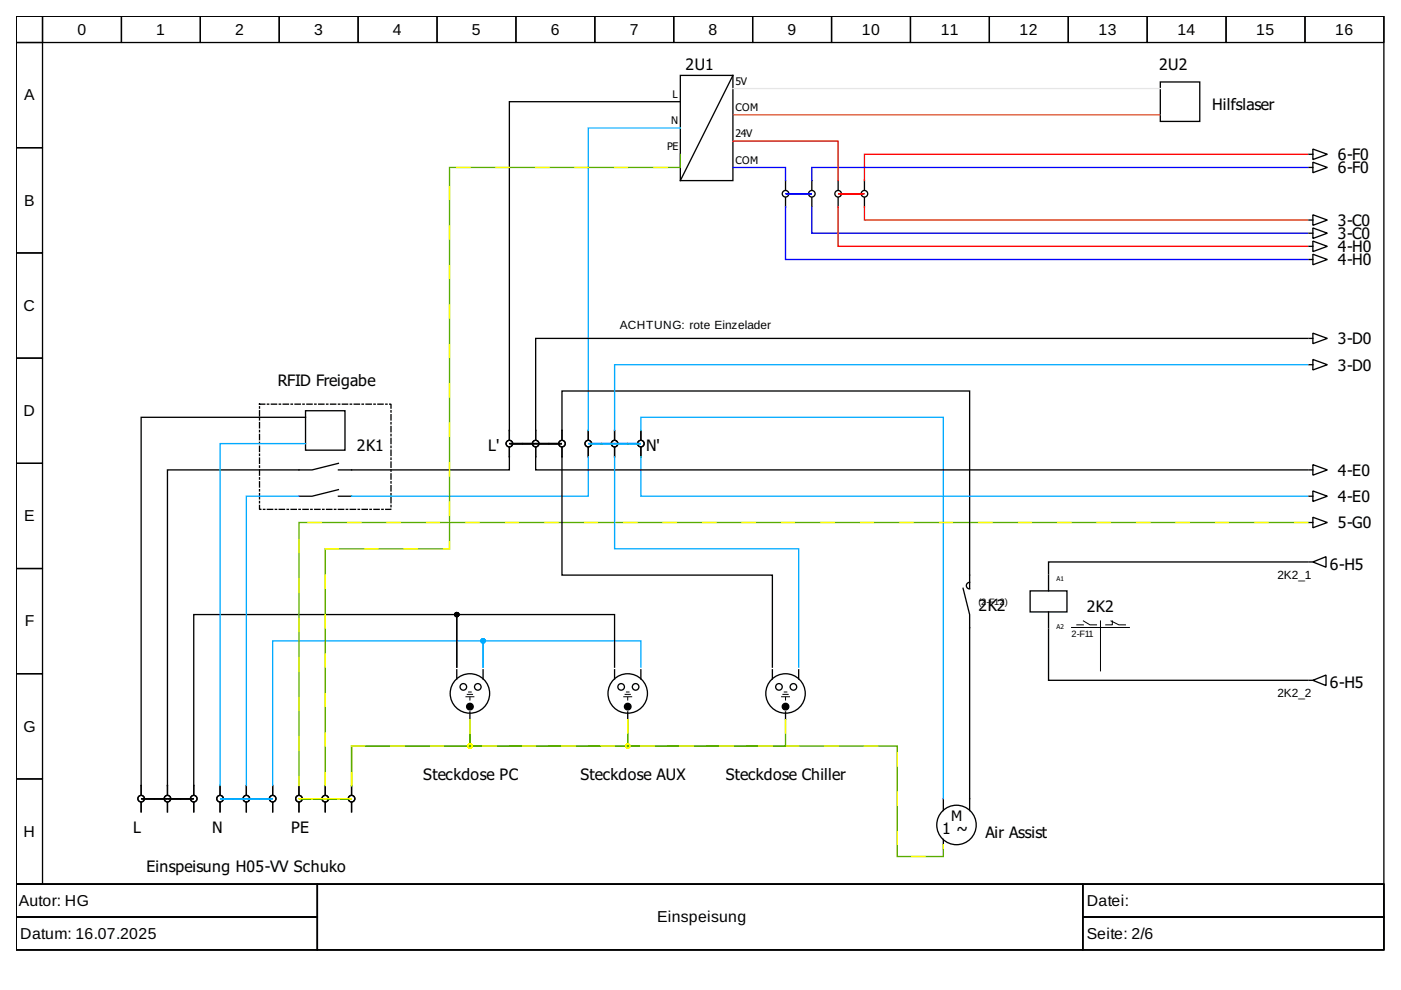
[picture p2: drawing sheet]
<svg xmlns="http://www.w3.org/2000/svg" width="297mm" height="210mm" viewBox="0 0 297 210" stroke-linecap="round" stroke-linejoin="round" font-family="sans-serif">
<g fill="none" stroke="#000" stroke-width=".28">
<path d="M3.4 3.4h290v184.1h-290zM3.4 3.4h5.6v5.6h-5.6zM3.4 9h5.6v22.3h-5.6zM9 3.4h16.7v5.6h-16.7zM25.7 3.4h16.8v5.6h-16.8zM42.5 3.4h16.7v5.6h-16.7zM59.2 3.4h16.7v5.6h-16.7zM75.9 3.4h16.8v5.6h-16.8zM92.7 3.4h16.7v5.6h-16.7zM109.4 3.4h16.7v5.6h-16.7zM126.1 3.4h16.7v5.6h-16.7zM142.8 3.4h16.8v5.6h-16.8z"/>
<path d="M144.2 16h11.2v22.3h-11.2zM155.4 16l-11.2 22.3M159.6 3.4h16.7v5.6h-16.7zM176.3 3.4h16.7v5.6h-16.7zM193 3.4h16.8v5.6h-16.8zM209.8 3.4h16.7v5.6h-16.7zM226.5 3.4h16.7v5.6h-16.7zM243.2 3.4h16.8v5.6h-16.8zM246 17.4h8.4v8.3h-8.4zM260 3.4h16.7v5.6h-16.7zM276.7 3.4h16.7v5.6h-16.7zM3.4 31.3h5.6v22.3h-5.6z"/>
<path d="M144.2 21.6h-36.2v71.6M166.5 38.3v1.9M172.1 38.3v1.9M177.7 38.3v1.9M183.3 38.3v1.9M277.5 32.7h.9M277.5 35.5h.9M278.4 31.6l3 1.1-3 1.1zM278.4 34.4l3 1.1-3 1.1zM3.4 53.6h5.6v22.3h-5.6zM166.5 41.9v2M167.4 41.1h3.9"/>
<path d="M172.1 41.9v2M177.7 41.9v2M178.5 41.1h3.9M183.3 41.9v2M277.5 49.4h.9M277.5 46.7h.9M277.5 55h.9M277.5 52.2h.9M278.4 48.3l3 1.1-3 1.2zM278.4 45.5l3 1.2-3 1.1zM278.4 53.9l3 1.1-3 1.1zM278.4 51.1l3 1.1-3 1.1z"/>
<path d="M3.4 75.9h5.6v22.3h-5.6zM277.5 77.3h.9M277.5 71.7h.9M278.4 76.2l3 1.1-3 1.1zM278.4 70.6l3 1.1-3 1.2zM3.4 98.2h5.6v22.3h-5.6zM64.8 88.5h-34.9v80M64.8 87.1h8.3v8.3h-8.3zM71.7 98.2l-5.5 1.4h-30.7v68.9M71.7 99.6h2.8M108 94.9v1.9M108.8 94.1h3.9"/>
<path d="M113.6 94.1h5.5zM113.6 91.3v1.9M113.6 94.9v1.9M114.4 94.1h3.9M119.1 93.2v-10.3h86.5v41.8M119.1 94.9v1.9M124.7 91.3v1.9M124.7 94.9v1.9M125.6 94.1h3.9M130.3 91.3v1.9M130.3 94.9v1.9M131.1 94.1h3.9"/>
<path d="M135.9 91.3v1.9M135.9 94.9v1.9M277.5 99.6h.9M278.4 98.5l3 1.1-3 1.1zM71.7 103.8l-5.5 1.4h-2.8M71.7 105.2h2.8M277.5 110.8h.9M277.5 119.1h.9M277.5 105.2h.9M278.4 109.7l3 1.1-3 1.1zM278.4 119.1l2.7-1.1v2.3zM278.4 104.1l3 1.1-3 1.1z"/>
<path d="M3.4 120.5h5.6v22.3h-5.6zM204.2 124.7l1.4 5.6v41.5M205.6 123.5a.7 .7 0 0 0-.7 .7 .7 .7 0 0 0 .7 .7M218.4 125.3h7.8v4.4h-7.8zM222.3 133.4v10.8h54.9M222.3 121.9v3.4M222.3 129.7v3.4M3.4 142.8h5.6v22.4h-5.6zM96.8 141.5v-11.2h-55.7v38.2M96.8 142v2M99.6 150.9v1.7M102.4 142v2"/>
<path d="M130.3 142v2M133.1 150.9v1.7M135.9 142v2M163.8 142v2M166.5 150.9v1.7M169.3 142v2M277.5 144.2h.9M278.4 144.2l2.7-1.1v2.3zM3.4 165.2h5.6v22.3h-5.6zM29.9 169.3h5.6zM29.9 170.2v1.9M30.8 169.3h3.9"/>
<path d="M35.5 169.3h5.6zM35.5 170.2v1.9M36.3 169.3h3.9M41.1 170.2v1.9M46.7 166.5v2M46.7 170.2v1.9M47.5 169.3h3.9M52.2 166.5v2M52.2 170.2v1.9M53.1 169.3h3.9M57.8 166.5v2M57.8 170.2v1.9"/>
<path d="M63.4 166.5v2M63.4 170.2v1.9M64.2 169.3h3.9M69 166.5v2M69 170.2v1.9M69.8 169.3h3.9M74.5 166.5v2M74.5 170.2v1.9M200 169.3v2.5M200 178v1.1M3.4 187.5h290v13.9h-290zM3.4 187.5h63.9v6.9h-63.9z"/>
<path d="M3.4 194.4h63.9v7h-63.9zM67.3 187.5h162.3v13.9h-162.3zM229.6 187.5h63.8v6.9h-63.8zM229.6 194.4h63.8v7h-63.8z"/>
<circle cx="166.5" cy="41.1" r=".7"/>
<circle cx="172.1" cy="41.1" r=".7"/>
<circle cx="177.7" cy="41.1" r=".7"/>
<circle cx="183.3" cy="41.1" r=".7"/>
<circle cx="108" cy="94.1" r=".7"/>
<circle cx="113.6" cy="94.1" r=".7"/>
<circle cx="119.1" cy="94.1" r=".7"/>
<circle cx="124.7" cy="94.1" r=".7"/>
<circle cx="130.3" cy="94.1" r=".7"/>
<circle cx="135.9" cy="94.1" r=".7"/>
<circle cx="98.2" cy="145.6" r=".7"/>
<circle cx="99.6" cy="147" r="4.2"/>
<circle cx="101.3" cy="145.6" r=".7"/>
<circle cx="131.7" cy="145.6" r=".7"/>
<circle cx="133.1" cy="147" r="4.2"/>
<circle cx="134.8" cy="145.6" r=".7"/>
<circle cx="165.2" cy="145.6" r=".7"/>
<circle cx="166.5" cy="147" r="4.2"/>
<circle cx="168.2" cy="145.6" r=".7"/>
<circle cx="29.9" cy="169.3" r=".7"/>
<circle cx="35.5" cy="169.3" r=".7"/>
<circle cx="41.1" cy="169.3" r=".7"/>
<circle cx="46.7" cy="169.3" r=".7"/>
<circle cx="52.2" cy="169.3" r=".7"/>
<circle cx="57.8" cy="169.3" r=".7"/>
<circle cx="63.4" cy="169.3" r=".7"/>
<circle cx="69" cy="169.3" r=".7"/>
<circle cx="74.5" cy="169.3" r=".7"/>
<circle cx="202.8" cy="174.9" r="4.2"/>
</g>
<path d="M55 85.7h27.9v22.3h-27.9z" fill="none" stroke="#000" stroke-width=".28" stroke-dasharray="1.1 .6 .3 .6"/>
<g fill="#000" stroke="#000" stroke-width=".28">
<circle cx="96.8" cy="130.3" r=".42"/>
<circle cx="99.6" cy="149.8" r=".7"/>
<circle cx="133.1" cy="149.8" r=".7"/>
<circle cx="166.5" cy="149.8" r=".7"/>
</g>
<g fill="none" stroke="#000" stroke-width=".21">
<path d="M227.2 133h12.3M228.3 132.5h1.4M229.7 131.6l1.4 .9h1.4M233.3 131.6v10.6M235.6 131.6l1.6 .9h1.4M235.8 131.6v.9h-1.4M98.8 147.7h1.7M99.1 147.2h1.1M99.4 146.7h.5M99.6 147.9v.5M132.3 147.7h1.6M132.5 147.2h1.1"/>
<path d="M132.8 146.7h.6M133.1 147.9v.5M165.7 147.7h1.7M166 147.2h1.1M166.3 146.7h.5M166.5 147.9v.5"/>
</g>
<path d="M155.4 29.9h22.3v8.4M277.2 32.7h-93.9v5.6M177.7 41.1h5.6zM177.7 43.9v8.3h99.5M183.3 43.9v2.8h93.9" fill="none" stroke="#f00" stroke-width=".28"/>
<path d="M155.4 35.5h11.1v2.8M277.2 35.5h-105.1v2.8M166.5 41.1h5.6zM172.1 43.9v5.5h105.1" fill="none" stroke="#00f" stroke-width=".28"/>
<path d="M277.2 110.8h-213.8v55.7M99.6 152.6v5.6h-25.1v8.3v-8.3h115.7v23.4h9.8v-2.5M63.4 169.3h5.6zM69 169.3h5.5z" fill="none" stroke="#5a0" stroke-width=".28"/>
<path d="M277.2 110.8h-213.8v55.7M63.4 169.3h5.6zM69 169.3h5.5zM74.5 166.5v-8.3h115.7v23.4h9.8v-2.5M74.5 166.5v-8.3h25.1v-5.6" fill="none" stroke="#ff0" stroke-width=".28" stroke-dasharray="2.8 5.6"/>
<path d="M144.2 27.1h-19.5v64.2M277.2 77.3h-146.9v14M64.8 94.1h-18.1v72.4M124.7 94.1h5.6zM124.7 96.8v8.4h-50.2M130.3 94.1h5.6zM135.9 91.3v-2.8h64.1v80.8M135.9 96.8v8.4h141.3M63.4 105.2h-11.2v61.3M135.9 141.5v-5.6h-33.5v5.6v-5.6h-44.6v30.6M46.7 169.3h5.5z" fill="none" stroke="#0af" stroke-width=".28"/>
<circle cx="102.4" cy="135.9" r=".42" fill="#0af" stroke="#0af" stroke-width=".28"/>
<path d="M155.4 24.4h90.6" fill="none" stroke="#a50" stroke-width=".28"/>
<path d="M155.4 18.8h90.6" fill="none" stroke="#e7e7e7" stroke-width=".28"/>
<circle cx="99.6" cy="158.2" r=".42" fill="#5a0" stroke="#ff0" stroke-width=".28"/>
<path d="M99.6 152.6v5.6h33.5v-5.6M63.4 169.3h5.6z" fill="none" stroke="#5a0" stroke-width=".28"/>
<path d="M99.6 152.6v5.6h33.5v-5.6M63.4 169.3h5.6z" fill="none" stroke="#ff0" stroke-width=".28" stroke-dasharray="2.8 5.6"/>
<path d="M108 94.1h5.6zM113.6 96.8v2.8h163.6M119.1 96.8v25.1h44.7v19.6M277.2 119.1h-54.9v2.6M96.8 141.5v-11.2h33.5v11.2M35.5 169.3h5.6z" fill="none" stroke="#000" stroke-width=".28"/>
<path d="M130.3 94.1h5.6z" fill="none" stroke="#0af" stroke-width=".28"/>
<path d="M166.5 43.9v11.1h110.7" fill="none" stroke="#00f" stroke-width=".28"/>
<circle cx="96.8" cy="130.3" r=".42" fill="#000" stroke="#000" stroke-width=".28"/>
<g fill="#5a0" stroke="#ff0" stroke-width=".28">
<circle cx="99.6" cy="158.2" r=".42"/>
<circle cx="133.1" cy="158.2" r=".42"/>
</g>
<path d="M52.2 169.3h5.6z" fill="none" stroke="#0af" stroke-width=".28"/>
<path d="M108 96.8v2.8h-33.5M113.6 94.1h5.5z" fill="none" stroke="#000" stroke-width=".28"/>
<path d="M133.1 152.6v5.6h33.4v-5.6" fill="none" stroke="#5a0" stroke-width=".28"/>
<path d="M133.1 152.6v5.6h33.4v-5.6" fill="none" stroke="#ff0" stroke-width=".28" stroke-dasharray="2.8 5.6"/>
<circle cx="133.1" cy="158.2" r=".42" fill="#5a0" stroke="#ff0" stroke-width=".28"/>
<path d="M124.7 94.1h5.6zM130.3 96.8v19.6h39v25.1M46.7 169.3h5.5zM52.2 169.3h5.6z" fill="none" stroke="#0af" stroke-width=".28"/>
<path d="M277.2 71.7h-163.6v19.6M29.9 169.3h5.6z" fill="none" stroke="#000" stroke-width=".28"/>
<path d="M144.2 32.7v2.8h-48.9v80.9h-26.3v50.1M69 169.3h5.5z" fill="none" stroke="#5a0" stroke-width=".28"/>
<path d="M69 166.5v-50.1h26.3v-80.9h48.9v-2.8M69 169.3h5.5z" fill="none" stroke="#ff0" stroke-width=".28" stroke-dasharray="2.8 5.6"/>
<g font-size="3.3">
<text x="16.4" y="7.3">0</text>
<text x="33.1" y="7.3">1</text>
<text x="49.9" y="7.3">2</text>
<text x="66.6" y="7.3">3</text>
<text x="83.3" y="7.3">4</text>
<text x="100" y="7.3">5</text>
<text x="116.8" y="7.3">6</text>
<text x="133.5" y="7.3">7</text>
<text x="150.2" y="7.3">8</text>
<text x="167" y="7.3">9</text>
<text x="182.7" y="7.3">10</text>
<text x="199.4" y="7.3">11</text>
<text x="216.2" y="7.3">12</text>
<text x="232.9" y="7.3">13</text>
<text x="249.6" y="7.3">14</text>
<text x="266.4" y="7.3">15</text>
<text x="283.1" y="7.3">16</text>
<text x="145.4" y="14.9">2U1</text>
<text x="245.7" y="14.9">2U2</text>
<text x="5.1" y="21.3">A</text>
<text x="257" y="23.2">Hilfslaser</text>
<text x="283.7" y="34">6-F0</text>
<text x="283.7" y="36.8">6-F0</text>
<text x="5.1" y="43.6">B</text>
<text x="283.7" y="47.9">3-C0</text>
<text x="283.7" y="50.7">3-C0</text>
<text x="283.7" y="53.5">4-H0</text>
<text x="283.7" y="56.3">4-H0</text>
<text x="5" y="65.9">C</text>
<text x="283.7" y="73">3-D0</text>
<text x="58.9" y="81.8">RFID Freigabe</text>
<text x="283.7" y="78.6">3-D0</text>
<text x="5" y="88.2">D</text>
<text x="75.7" y="95.7">2K1</text>
<text x="103.5" y="95.7">L'</text>
<text x="137" y="95.7">N'</text>
<text x="283.7" y="100.9">4-E0</text>
<text x="283.7" y="106.5">4-E0</text>
<text x="5.1" y="110.5">E</text>
<text x="283.7" y="112">5-G0</text>
<text x="282" y="120.8">6-H5</text>
<text x="207.5" y="129.6">2K2</text>
<text x="230.4" y="129.7">2K2</text>
<text x="5.3" y="132.8">F</text>
<text x="282" y="145.9">6-H5</text>
<text x="5" y="155.1">G</text>
<text x="89.7" y="165.4">Steckdose PC</text>
<text x="123.1" y="165.4">Steckdose AUX</text>
<text x="153.9" y="165.4">Steckdose Chiller</text>
<text x="5" y="177.4">H</text>
<text x="28.3" y="176.6">L</text>
<text x="45" y="176.6">N</text>
<text x="61.7" y="176.6">PE</text>
<text x="199.7" y="176.9">1 ~</text>
<text x="208.9" y="177.7">Air Assist</text>
<text x="31" y="184.9">Einspeisung H05-VV Schuko</text>
<text x="4" y="192.1">Autor: HG</text>
<text x="139.4" y="195.5">Einspeisung</text>
<text x="230.4" y="192.1">Datei:</text>
<text x="4.3" y="199">Datum: 16.07.2025</text>
<text x="230.4" y="199">Seite: 2/6</text>
</g>
<text font-size="3.1" x="201.7" y="174.1">M</text>
<g font-size="2.5">
<text x="131.4" y="69.8">ACHTUNG: rote Einzelader</text>
<text x="270.8" y="122.8">2K2_1</text>
<text x="270.8" y="147.9">2K2_2</text>
</g>
<g font-size="2.2">
<text x="156" y="17.9">5V</text>
<text x="142.6" y="20.7">L</text>
<text x="156" y="23.5">COM</text>
<text x="142.3" y="26.3">N</text>
<text x="156" y="29.1">24V</text>
<text x="141.5" y="31.9">PE</text>
<text x="156" y="34.7">COM</text>
</g>
<g font-size="2">
<text x="207.5" y="128.2">(2-F12)</text>
<text x="227.2" y="135">2-F11</text>
</g>
<g font-size="1.4">
<text x="224" y="123.3">A1</text>
<text x="224" y="133.3">A2</text>
</g>
</svg>
